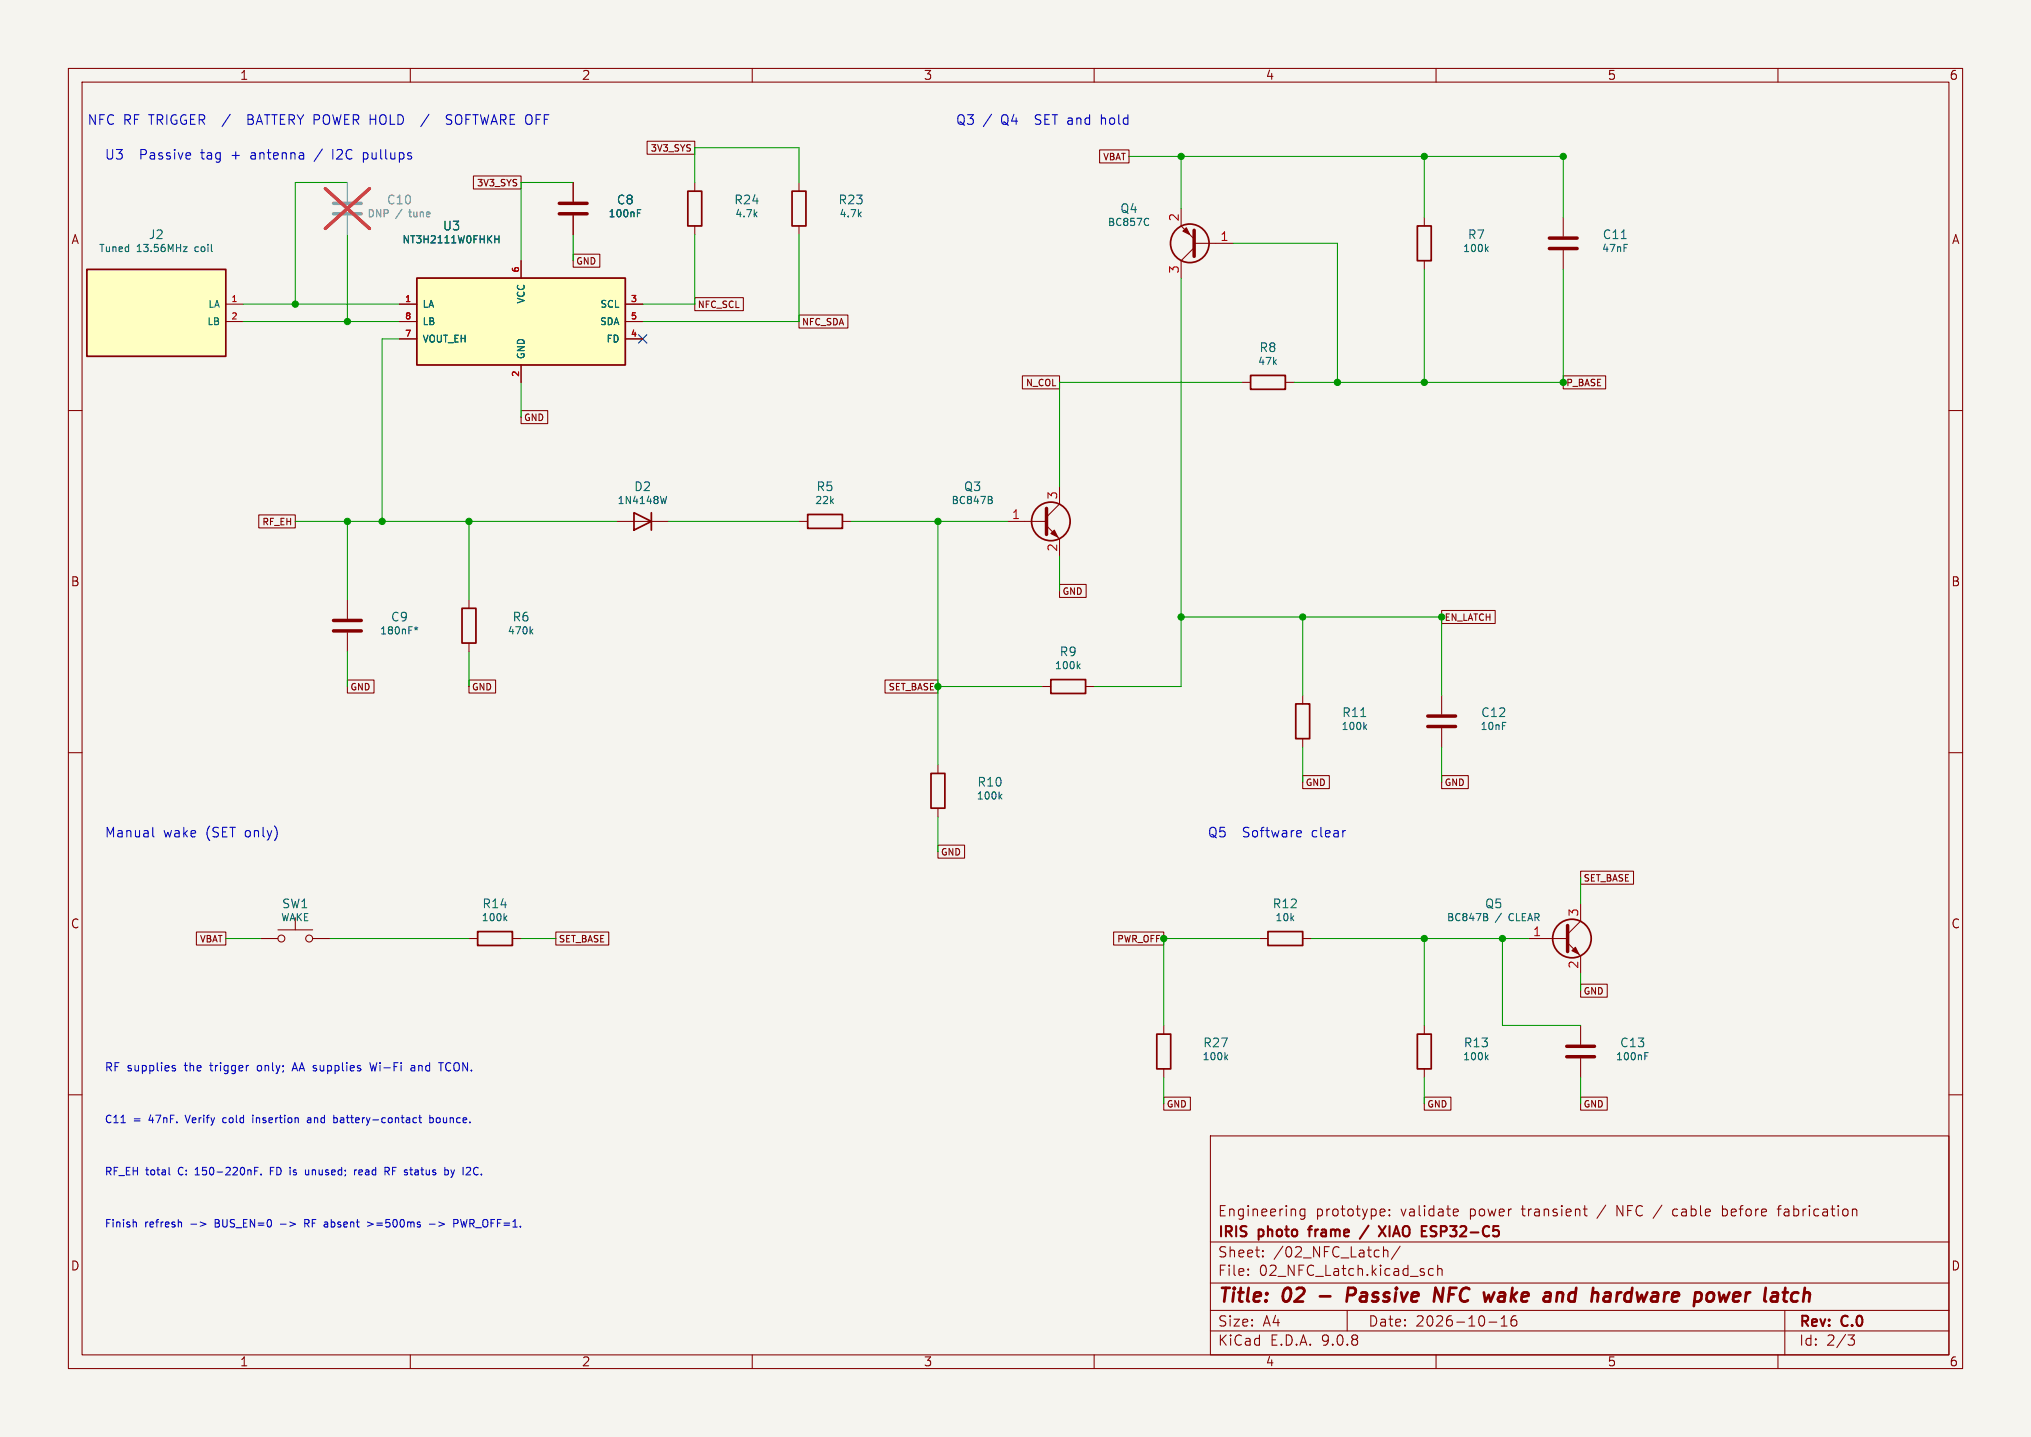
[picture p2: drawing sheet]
(kicad_sch (version 20250114) (generator "eeschema") (generator_version "9.0") (paper "A4") (title_block (title "02 - Passive NFC wake and hardware power latch") (date "2026-10-16") (rev "C.0") (company "IRIS photo frame / XIAO ESP32-C5") (comment 1 "Engineering prototype: validate power transient / NFC / cable before fabrication"))
(lib_symbols
(symbol "Device:C" (pin_numbers (hide yes)) (pin_names (offset 0.254)) (exclude_from_sim no) (in_bom yes) (on_board yes) (property "Reference" "C" (at 0.635 2.54 0) (effects (font (size 1.27 1.27)) (justify left))) (property "Value" "C" (at 0.635 -2.54 0) (effects (font (size 1.27 1.27)) (justify left))) (property "Footprint" "" (at 0.9652 -3.81 0) (effects (font (size 1.27 1.27)) (hide yes))) (property "Datasheet" "~" (at 0 0 0) (effects (font (size 1.27 1.27)) (hide yes))) (property "Description" "Unpolarized capacitor" (at 0 0 0) (effects (font (size 1.27 1.27)) (hide yes))) (property "ki_keywords" "cap capacitor" (at 0 0 0) (effects (font (size 1.27 1.27)) (hide yes))) (property "ki_fp_filters" "C_*" (at 0 0 0) (effects (font (size 1.27 1.27)) (hide yes))) (symbol "C_0_1" (polyline (pts (xy -2.032 0.762) (xy 2.032 0.762)) (stroke (width 0.508) (type default)) (fill (type none))) (polyline (pts (xy -2.032 -0.762) (xy 2.032 -0.762)) (stroke (width 0.508) (type default)) (fill (type none)))) (symbol "C_1_1" (pin passive line (at 0 3.81 270) (length 2.794) (name "~" (effects (font (size 1.27 1.27)))) (number "1" (effects (font (size 1.27 1.27))))) (pin passive line (at 0 -3.81 90) (length 2.794) (name "~" (effects (font (size 1.27 1.27)))) (number "2" (effects (font (size 1.27 1.27)))))) (embedded_fonts no))
(symbol "Device:D" (pin_numbers (hide yes)) (pin_names (offset 1.016) (hide yes)) (exclude_from_sim no) (in_bom yes) (on_board yes) (property "Reference" "D" (at 0 2.54 0) (effects (font (size 1.27 1.27)))) (property "Value" "D" (at 0 -2.54 0) (effects (font (size 1.27 1.27)))) (property "Footprint" "" (at 0 0 0) (effects (font (size 1.27 1.27)) (hide yes))) (property "Datasheet" "~" (at 0 0 0) (effects (font (size 1.27 1.27)) (hide yes))) (property "Description" "Diode" (at 0 0 0) (effects (font (size 1.27 1.27)) (hide yes))) (property "Sim.Device" "D" (at 0 0 0) (effects (font (size 1.27 1.27)) (hide yes))) (property "Sim.Pins" "1=K 2=A" (at 0 0 0) (effects (font (size 1.27 1.27)) (hide yes))) (property "ki_keywords" "diode" (at 0 0 0) (effects (font (size 1.27 1.27)) (hide yes))) (property "ki_fp_filters" "TO-???* *_Diode_* *SingleDiode* D_*" (at 0 0 0) (effects (font (size 1.27 1.27)) (hide yes))) (symbol "D_0_1" (polyline (pts (xy -1.27 1.27) (xy -1.27 -1.27)) (stroke (width 0.254) (type default)) (fill (type none))) (polyline (pts (xy 1.27 1.27) (xy 1.27 -1.27) (xy -1.27 0) (xy 1.27 1.27)) (stroke (width 0.254) (type default)) (fill (type none))) (polyline (pts (xy 1.27 0) (xy -1.27 0)) (stroke (width 0) (type default)) (fill (type none)))) (symbol "D_1_1" (pin passive line (at -3.81 0 0) (length 2.54) (name "K" (effects (font (size 1.27 1.27)))) (number "1" (effects (font (size 1.27 1.27))))) (pin passive line (at 3.81 0 180) (length 2.54) (name "A" (effects (font (size 1.27 1.27)))) (number "2" (effects (font (size 1.27 1.27)))))) (embedded_fonts no))
(symbol "Device:R" (pin_numbers (hide yes)) (pin_names (offset 0)) (exclude_from_sim no) (in_bom yes) (on_board yes) (property "Reference" "R" (at 2.032 0 90) (effects (font (size 1.27 1.27)))) (property "Value" "R" (at 0 0 90) (effects (font (size 1.27 1.27)))) (property "Footprint" "" (at -1.778 0 90) (effects (font (size 1.27 1.27)) (hide yes))) (property "Datasheet" "~" (at 0 0 0) (effects (font (size 1.27 1.27)) (hide yes))) (property "Description" "Resistor" (at 0 0 0) (effects (font (size 1.27 1.27)) (hide yes))) (property "ki_keywords" "R res resistor" (at 0 0 0) (effects (font (size 1.27 1.27)) (hide yes))) (property "ki_fp_filters" "R_*" (at 0 0 0) (effects (font (size 1.27 1.27)) (hide yes))) (symbol "R_0_1" (rectangle (start -1.016 -2.54) (end 1.016 2.54) (stroke (width 0.254) (type default)) (fill (type none)))) (symbol "R_1_1" (pin passive line (at 0 3.81 270) (length 1.27) (name "~" (effects (font (size 1.27 1.27)))) (number "1" (effects (font (size 1.27 1.27))))) (pin passive line (at 0 -3.81 90) (length 1.27) (name "~" (effects (font (size 1.27 1.27)))) (number "2" (effects (font (size 1.27 1.27)))))) (embedded_fonts no))
(symbol "IRIS_RevC:External_NFC_Antenna" (pin_names (offset 0.762)) (in_bom yes) (on_board yes) (property "Reference" "U" (at 0 9.35 0) (effects (font (size 1.27 1.27)))) (property "Value" "External_NFC_Antenna" (at 0 7.35 0) (effects (font (size 1 1)))) (symbol "External_NFC_Antenna_0_1" (rectangle (start -10.16 6.35) (end 10.16 -6.35) (stroke (width 0.254) (type default)) (fill (type background)))) (symbol "External_NFC_Antenna_1_1" (pin passive line (at 12.7 1.27 180) (length 2.54) (name "LA" (effects (font (size 1 1)))) (number "1" (effects (font (size 0.9 0.9))))) (pin passive line (at 12.7 -1.27 180) (length 2.54) (name "LB" (effects (font (size 1 1)))) (number "2" (effects (font (size 0.9 0.9)))))))
(symbol "IRIS_RevC:NT3H2111" (pin_names (offset 0.762)) (in_bom yes) (on_board yes) (property "Reference" "U" (at 0 9.35 0) (effects (font (size 1.27 1.27)))) (property "Value" "NT3H2111" (at 0 7.35 0) (effects (font (size 1 1)))) (symbol "NT3H2111_0_1" (rectangle (start -15.24 6.35) (end 15.24 -6.35) (stroke (width 0.254) (type default)) (fill (type background)))) (symbol "NT3H2111_1_1" (pin passive line (at -17.78 2.54 0) (length 2.54) (name "LA" (effects (font (size 1 1)))) (number "1" (effects (font (size 0.9 0.9))))) (pin passive line (at -17.78 0.0 0) (length 2.54) (name "LB" (effects (font (size 1 1)))) (number "8" (effects (font (size 0.9 0.9))))) (pin power_out line (at -17.78 -2.54 0) (length 2.54) (name "VOUT_EH" (effects (font (size 1 1)))) (number "7" (effects (font (size 0.9 0.9))))) (pin input line (at 17.78 2.54 180) (length 2.54) (name "SCL" (effects (font (size 1 1)))) (number "3" (effects (font (size 0.9 0.9))))) (pin bidirectional line (at 17.78 0.0 180) (length 2.54) (name "SDA" (effects (font (size 1 1)))) (number "5" (effects (font (size 0.9 0.9))))) (pin open_collector line (at 17.78 -2.54 180) (length 2.54) (name "FD" (effects (font (size 1 1)))) (number "4" (effects (font (size 0.9 0.9))))) (pin power_in line (at 0.0 8.89 270) (length 2.54) (name "VCC" (effects (font (size 1 1)))) (number "6" (effects (font (size 0.9 0.9))))) (pin power_in line (at 0.0 -8.89 90) (length 2.54) (name "GND" (effects (font (size 1 1)))) (number "2" (effects (font (size 0.9 0.9)))))))
(symbol "Switch:SW_Push" (pin_numbers (hide yes)) (pin_names (offset 1.016) (hide yes)) (exclude_from_sim no) (in_bom yes) (on_board yes) (property "Reference" "SW" (at 1.27 2.54 0) (effects (font (size 1.27 1.27)) (justify left))) (property "Value" "SW_Push" (at 0 -1.524 0) (effects (font (size 1.27 1.27)))) (property "Footprint" "" (at 0 5.08 0) (effects (font (size 1.27 1.27)) (hide yes))) (property "Datasheet" "~" (at 0 5.08 0) (effects (font (size 1.27 1.27)) (hide yes))) (property "Description" "Push button switch, generic, two pins" (at 0 0 0) (effects (font (size 1.27 1.27)) (hide yes))) (property "ki_keywords" "switch normally-open pushbutton push-button" (at 0 0 0) (effects (font (size 1.27 1.27)) (hide yes))) (symbol "SW_Push_0_1" (circle (center -2.032 0) (radius 0.508) (stroke (width 0) (type default)) (fill (type none))) (polyline (pts (xy 0 1.27) (xy 0 3.048)) (stroke (width 0) (type default)) (fill (type none))) (circle (center 2.032 0) (radius 0.508) (stroke (width 0) (type default)) (fill (type none))) (polyline (pts (xy 2.54 1.27) (xy -2.54 1.27)) (stroke (width 0) (type default)) (fill (type none))) (pin passive line (at -5.08 0 0) (length 2.54) (name "1" (effects (font (size 1.27 1.27)))) (number "1" (effects (font (size 1.27 1.27))))) (pin passive line (at 5.08 0 180) (length 2.54) (name "2" (effects (font (size 1.27 1.27)))) (number "2" (effects (font (size 1.27 1.27)))))) (embedded_fonts no))
(symbol "Transistor_BJT:BC847" (pin_names (offset 0) (hide yes)) (exclude_from_sim no) (in_bom yes) (on_board yes) (property "Sim.Device" "NPN" (at 0 0 0) (effects (font (size 1.27 1.27)) (hide yes))) (property "Sim.Pins" "1=B 2=E 3=C" (at 0 0 0) (effects (font (size 1.27 1.27)) (hide yes))) (symbol "BC847_0_1" (polyline (pts (xy -2.54 0) (xy 0.635 0)) (stroke (width 0) (type default)) (fill (type none))) (polyline (pts (xy 0.635 1.905) (xy 0.635 -1.905)) (stroke (width 0.508) (type default)) (fill (type none))) (circle (center 1.27 0) (radius 2.8194) (stroke (width 0.254) (type default)) (fill (type none)))) (symbol "BC847_1_1" (polyline (pts (xy 0.635 0.635) (xy 2.54 2.54)) (stroke (width 0) (type default)) (fill (type none))) (polyline (pts (xy 0.635 -0.635) (xy 2.54 -2.54)) (stroke (width 0) (type default)) (fill (type none))) (polyline (pts (xy 1.27 -1.778) (xy 1.778 -1.27) (xy 2.286 -2.286) (xy 1.27 -1.778)) (stroke (width 0) (type default)) (fill (type outline))) (pin input line (at -5.08 0 0) (length 2.54) (name "B" (effects (font (size 1.27 1.27)))) (number "1" (effects (font (size 1.27 1.27))))) (pin passive line (at 2.54 5.08 270) (length 2.54) (name "C" (effects (font (size 1.27 1.27)))) (number "3" (effects (font (size 1.27 1.27))))) (pin passive line (at 2.54 -5.08 90) (length 2.54) (name "E" (effects (font (size 1.27 1.27)))) (number "2" (effects (font (size 1.27 1.27)))))) (embedded_fonts no) (property "Reference" "Q" (at 5.08 1.905 0) (effects (font (size 1.27 1.27)) (justify left))) (property "Value" "BC847" (at 5.08 0 0) (effects (font (size 1.27 1.27)) (justify left))) (property "Footprint" "Package_TO_SOT_SMD:SOT-23" (at 5.08 -1.905 0) (effects (font (size 1.27 1.27) (italic yes)) (justify left) (hide yes))) (property "Datasheet" "http://www.infineon.com/dgdl/Infineon-BC847SERIES_BC848SERIES_BC849SERIES_BC850SERIES-DS-v01_01-en.pdf?fileId=db3a304314dca389011541d4630a1657" (at 0 0 0) (effects (font (size 1.27 1.27)) (justify left) (hide yes))) (property "Description" "0.1A Ic, 45V Vce, NPN Transistor, SOT-23" (at 0 0 0) (effects (font (size 1.27 1.27)) (hide yes))) (property "ki_keywords" "NPN Small Signal Transistor" (at 0 0 0) (effects (font (size 1.27 1.27)) (hide yes))) (property "ki_fp_filters" "SOT?23*" (at 0 0 0) (effects (font (size 1.27 1.27)) (hide yes))))
(symbol "Transistor_BJT:BC857" (pin_names (offset 0) (hide yes)) (exclude_from_sim no) (in_bom yes) (on_board yes) (property "Sim.Device" "PNP" (at 0 0 0) (effects (font (size 1.27 1.27)) (hide yes))) (property "Sim.Pins" "1=B 2=E 3=C" (at 0 0 0) (effects (font (size 1.27 1.27)) (hide yes))) (symbol "BC857_0_1" (polyline (pts (xy -2.54 0) (xy 0.635 0)) (stroke (width 0) (type default)) (fill (type none))) (polyline (pts (xy 0.635 1.905) (xy 0.635 -1.905)) (stroke (width 0.508) (type default)) (fill (type none))) (polyline (pts (xy 0.635 0.635) (xy 2.54 2.54)) (stroke (width 0) (type default)) (fill (type none))) (polyline (pts (xy 0.635 -0.635) (xy 2.54 -2.54)) (stroke (width 0) (type default)) (fill (type none))) (circle (center 1.27 0) (radius 2.8194) (stroke (width 0.254) (type default)) (fill (type none))) (polyline (pts (xy 2.286 -1.778) (xy 1.778 -2.286) (xy 1.27 -1.27) (xy 2.286 -1.778)) (stroke (width 0) (type default)) (fill (type outline)))) (symbol "BC857_1_1" (pin input line (at -5.08 0 0) (length 2.54) (name "B" (effects (font (size 1.27 1.27)))) (number "1" (effects (font (size 1.27 1.27))))) (pin passive line (at 2.54 5.08 270) (length 2.54) (name "C" (effects (font (size 1.27 1.27)))) (number "3" (effects (font (size 1.27 1.27))))) (pin passive line (at 2.54 -5.08 90) (length 2.54) (name "E" (effects (font (size 1.27 1.27)))) (number "2" (effects (font (size 1.27 1.27)))))) (embedded_fonts no) (property "Reference" "Q" (at 5.08 1.905 0) (effects (font (size 1.27 1.27)) (justify left))) (property "Value" "BC857" (at 5.08 0 0) (effects (font (size 1.27 1.27)) (justify left))) (property "Footprint" "Package_TO_SOT_SMD:SOT-23" (at 5.08 -1.905 0) (effects (font (size 1.27 1.27) (italic yes)) (justify left) (hide yes))) (property "Datasheet" "https://www.onsemi.com/pub/Collateral/BC860-D.pdf" (at 0 0 0) (effects (font (size 1.27 1.27)) (justify left) (hide yes))) (property "Description" "0.1A Ic, 45V Vce, PNP Transistor, SOT-23" (at 0 0 0) (effects (font (size 1.27 1.27)) (hide yes))) (property "ki_keywords" "PNP transistor" (at 0 0 0) (effects (font (size 1.27 1.27)) (hide yes))) (property "ki_fp_filters" "SOT?23*" (at 0 0 0) (effects (font (size 1.27 1.27)) (hide yes)))))
(text "NFC RF TRIGGER  /  BATTERY POWER HOLD  /  SOFTWARE OFF" (at 12.7 17.78 0) (effects (font (size 1.4 1.4)) (justify left)))
(text "U3  Passive tag + antenna / I2C pullups" (at 15.24 22.86 0) (effects (font (size 1.4 1.4)) (justify left)))
(text "Q3 / Q4  SET and hold" (at 139.7 17.78 0) (effects (font (size 1.4 1.4)) (justify left)))
(symbol (lib_id "IRIS_RevC:External_NFC_Antenna") (at 22.86 45.72 0) (unit 1) (in_bom yes) (on_board yes) (dnp no)(property "Reference" "J2" (at 22.86 34.29 0) (effects (font (size 1.27 1.27)) )) (property "Value" "Tuned 13.56MHz coil" (at 22.86 36.29 0) (effects (font (size 1.05 1.05)) )) (property "Footprint" "IRIS_Local:Battery_Wire_2P" (at 22.86 45.72 0) (effects (font (size 1 1)) hide))(pin "1")(pin "2"))
(no_connect (at 93.98 49.53))
(symbol (lib_id "IRIS_RevC:NT3H2111") (at 76.2 46.99 0) (unit 1) (in_bom yes) (on_board yes) (dnp no)(property "Reference" "U3" (at 66.04 33.02 0) (effects (font (size 1.27 1.27)) )) (property "Value" "NT3H2111W0FHKH" (at 66.04 35.02 0) (effects (font (size 1.05 1.05)) )) (property "Footprint" "IRIS_Local:NXP_SOT902-3_XQFN8_1.6x1.6mm" (at 76.2 46.99 0) (effects (font (size 1 1)) hide))(pin "1")(pin "8")(pin "7")(pin "3")(pin "5")(pin "4")(pin "6")(pin "2"))
(symbol (lib_id "Device:C") (at 50.8 30.48 0) (unit 1) (in_bom yes) (on_board yes) (dnp yes)(property "Reference" "C10" (at 58.419999999999995 29.21 0) (effects (font (size 1.27 1.27)) )) (property "Value" "DNP / tune" (at 58.419999999999995 31.21 0) (effects (font (size 1.05 1.05)) )) (property "Footprint" "Capacitor_SMD:C_0603_1608Metric" (at 50.8 30.48 0) (effects (font (size 1 1)) hide))(pin "1")(pin "2"))
(junction (at 43.18 44.45) (diameter 0) (color 0 0 0 0))
(junction (at 50.8 46.99) (diameter 0) (color 0 0 0 0))
(symbol (lib_id "Device:C") (at 83.82 30.48 0) (unit 1) (in_bom yes) (on_board yes) (dnp no)(property "Reference" "C8" (at 91.44 29.21 0) (effects (font (size 1.27 1.27)) )) (property "Value" "100nF" (at 91.44 31.21 0) (effects (font (size 1.05 1.05)) )) (property "Footprint" "Capacitor_SMD:C_0603_1608Metric" (at 83.82 30.48 0) (effects (font (size 1 1)) hide))(pin "1")(pin "2"))
(global_label "3V3_SYS" (shape passive) (at 76.2 26.67 180) (effects (font (size 0.95 0.95)) (justify right)))
(global_label "GND" (shape passive) (at 83.82 38.1 0) (effects (font (size 0.95 0.95)) (justify left)))
(global_label "GND" (shape passive) (at 76.2 60.96 0) (effects (font (size 0.95 0.95)) (justify left)))
(symbol (lib_id "Device:R") (at 101.6 30.48 0) (unit 1) (in_bom yes) (on_board yes) (dnp no)(property "Reference" "R24" (at 109.22 29.21 0) (effects (font (size 1.27 1.27)) )) (property "Value" "4.7k" (at 109.22 31.21 0) (effects (font (size 1.05 1.05)) )) (property "Footprint" "Resistor_SMD:R_0603_1608Metric" (at 101.6 30.48 0) (effects (font (size 1 1)) hide))(pin "1")(pin "2"))
(symbol (lib_id "Device:R") (at 116.84 30.48 0) (unit 1) (in_bom yes) (on_board yes) (dnp no)(property "Reference" "R23" (at 124.46000000000001 29.21 0) (effects (font (size 1.27 1.27)) )) (property "Value" "4.7k" (at 124.46000000000001 31.21 0) (effects (font (size 1.05 1.05)) )) (property "Footprint" "Resistor_SMD:R_0603_1608Metric" (at 116.84 30.48 0) (effects (font (size 1 1)) hide))(pin "1")(pin "2"))
(global_label "3V3_SYS" (shape passive) (at 101.6 21.59 180) (effects (font (size 0.95 0.95)) (justify right)))
(global_label "NFC_SCL" (shape passive) (at 101.6 44.45 0) (effects (font (size 0.95 0.95)) (justify left)))
(global_label "NFC_SDA" (shape passive) (at 116.84 46.99 0) (effects (font (size 0.95 0.95)) (justify left)))
(symbol (lib_id "Device:C") (at 50.8 91.44 0) (unit 1) (in_bom yes) (on_board yes) (dnp no)(property "Reference" "C9" (at 58.419999999999995 90.17 0) (effects (font (size 1.27 1.27)) )) (property "Value" "180nF*" (at 58.419999999999995 92.17 0) (effects (font (size 1.05 1.05)) )) (property "Footprint" "Capacitor_SMD:C_0603_1608Metric" (at 50.8 91.44 0) (effects (font (size 1 1)) hide))(pin "1")(pin "2"))
(symbol (lib_id "Device:R") (at 68.58 91.44 0) (unit 1) (in_bom yes) (on_board yes) (dnp no)(property "Reference" "R6" (at 76.2 90.17 0) (effects (font (size 1.27 1.27)) )) (property "Value" "470k" (at 76.2 92.17 0) (effects (font (size 1.05 1.05)) )) (property "Footprint" "Resistor_SMD:R_0603_1608Metric" (at 68.58 91.44 0) (effects (font (size 1 1)) hide))(pin "1")(pin "2"))
(symbol (lib_id "Device:D") (at 93.98 76.2 180) (unit 1) (in_bom yes) (on_board yes) (dnp no)(property "Reference" "D2" (at 93.98 71.12 0) (effects (font (size 1.27 1.27)) )) (property "Value" "1N4148W" (at 93.98 73.12 0) (effects (font (size 1.05 1.05)) )) (property "Footprint" "Diode_SMD:D_SOD-123" (at 93.98 76.2 0) (effects (font (size 1 1)) hide))(pin "1")(pin "2"))
(symbol (lib_id "Device:R") (at 120.65 76.2 90) (unit 1) (in_bom yes) (on_board yes) (dnp no)(property "Reference" "R5" (at 120.65 71.12 90) (effects (font (size 1.27 1.27)) )) (property "Value" "22k" (at 120.65 73.12 90) (effects (font (size 1.05 1.05)) )) (property "Footprint" "Resistor_SMD:R_0603_1608Metric" (at 120.65 76.2 90) (effects (font (size 1 1)) hide))(pin "1")(pin "2"))
(junction (at 55.88 76.2) (diameter 0) (color 0 0 0 0))
(global_label "RF_EH" (shape passive) (at 43.18 76.2 180) (effects (font (size 0.95 0.95)) (justify right)))
(junction (at 50.8 76.2) (diameter 0) (color 0 0 0 0))
(global_label "GND" (shape passive) (at 50.8 100.33 0) (effects (font (size 0.95 0.95)) (justify left)))
(junction (at 68.58 76.2) (diameter 0) (color 0 0 0 0))
(global_label "GND" (shape passive) (at 68.58 100.33 0) (effects (font (size 0.95 0.95)) (justify left)))
(symbol (lib_id "Transistor_BJT:BC847") (at 152.4 76.2 0) (unit 1) (in_bom yes) (on_board yes) (dnp no)(property "Reference" "Q3" (at 142.24 71.12 0) (effects (font (size 1.27 1.27)) )) (property "Value" "BC847B" (at 142.24 73.12 0) (effects (font (size 1.05 1.05)) )) (property "Footprint" "Package_TO_SOT_SMD:SOT-23" (at 152.4 76.2 0) (effects (font (size 1 1)) hide))(pin "1")(pin "3")(pin "2"))
(symbol (lib_id "Transistor_BJT:BC857") (at 175.26 35.56 180) (unit 1) (in_bom yes) (on_board yes) (dnp no)(property "Reference" "Q4" (at 165.1 30.480000000000004 0) (effects (font (size 1.27 1.27)) )) (property "Value" "BC857C" (at 165.1 32.480000000000004 0) (effects (font (size 1.05 1.05)) )) (property "Footprint" "Package_TO_SOT_SMD:SOT-23" (at 175.26 35.56 0) (effects (font (size 1 1)) hide))(pin "1")(pin "3")(pin "2"))
(symbol (lib_id "Device:R") (at 185.42 55.88 270) (unit 1) (in_bom yes) (on_board yes) (dnp no)(property "Reference" "R8" (at 185.42 50.800000000000004 90) (effects (font (size 1.27 1.27)) )) (property "Value" "47k" (at 185.42 52.800000000000004 90) (effects (font (size 1.05 1.05)) )) (property "Footprint" "Resistor_SMD:R_0603_1608Metric" (at 185.42 55.88 90) (effects (font (size 1 1)) hide))(pin "1")(pin "2"))
(symbol (lib_id "Device:R") (at 208.28 35.56 0) (unit 1) (in_bom yes) (on_board yes) (dnp no)(property "Reference" "R7" (at 215.9 34.29 0) (effects (font (size 1.27 1.27)) )) (property "Value" "100k" (at 215.9 36.29 0) (effects (font (size 1.05 1.05)) )) (property "Footprint" "Resistor_SMD:R_0603_1608Metric" (at 208.28 35.56 0) (effects (font (size 1 1)) hide))(pin "1")(pin "2"))
(symbol (lib_id "Device:C") (at 228.6 35.56 0) (unit 1) (in_bom yes) (on_board yes) (dnp no)(property "Reference" "C11" (at 236.22 34.29 0) (effects (font (size 1.27 1.27)) )) (property "Value" "47nF" (at 236.22 36.29 0) (effects (font (size 1.05 1.05)) )) (property "Footprint" "Capacitor_SMD:C_0603_1608Metric" (at 228.6 35.56 0) (effects (font (size 1 1)) hide))(pin "1")(pin "2"))
(global_label "VBAT" (shape passive) (at 165.1 22.86 180) (effects (font (size 0.95 0.95)) (justify right)))
(junction (at 172.72 22.86) (diameter 0) (color 0 0 0 0))
(junction (at 208.28 22.86) (diameter 0) (color 0 0 0 0))
(junction (at 228.6 22.86) (diameter 0) (color 0 0 0 0))
(junction (at 208.28 55.88) (diameter 0) (color 0 0 0 0))
(junction (at 228.6 55.88) (diameter 0) (color 0 0 0 0))
(junction (at 195.58 55.88) (diameter 0) (color 0 0 0 0))
(global_label "P_BASE" (shape passive) (at 228.6 55.88 0) (effects (font (size 0.95 0.95)) (justify left)))
(global_label "N_COL" (shape passive) (at 154.94 55.88 180) (effects (font (size 0.95 0.95)) (justify right)))
(global_label "GND" (shape passive) (at 154.94 86.36 0) (effects (font (size 0.95 0.95)) (justify left)))
(symbol (lib_id "Device:R") (at 156.21 100.33 270) (unit 1) (in_bom yes) (on_board yes) (dnp no)(property "Reference" "R9" (at 156.21 95.25 90) (effects (font (size 1.27 1.27)) )) (property "Value" "100k" (at 156.21 97.25 90) (effects (font (size 1.05 1.05)) )) (property "Footprint" "Resistor_SMD:R_0603_1608Metric" (at 156.21 100.33 90) (effects (font (size 1 1)) hide))(pin "1")(pin "2"))
(symbol (lib_id "Device:R") (at 137.16 115.57 0) (unit 1) (in_bom yes) (on_board yes) (dnp no)(property "Reference" "R10" (at 144.78 114.3 0) (effects (font (size 1.27 1.27)) )) (property "Value" "100k" (at 144.78 116.3 0) (effects (font (size 1.05 1.05)) )) (property "Footprint" "Resistor_SMD:R_0603_1608Metric" (at 137.16 115.57 0) (effects (font (size 1 1)) hide))(pin "1")(pin "2"))
(junction (at 137.16 76.2) (diameter 0) (color 0 0 0 0))
(junction (at 137.16 100.33) (diameter 0) (color 0 0 0 0))
(global_label "SET_BASE" (shape passive) (at 137.16 100.33 180) (effects (font (size 0.95 0.95)) (justify right)))
(global_label "GND" (shape passive) (at 137.16 124.46 0) (effects (font (size 0.95 0.95)) (justify left)))
(symbol (lib_id "Device:R") (at 190.5 105.41 0) (unit 1) (in_bom yes) (on_board yes) (dnp no)(property "Reference" "R11" (at 198.12 104.14 0) (effects (font (size 1.27 1.27)) )) (property "Value" "100k" (at 198.12 106.14 0) (effects (font (size 1.05 1.05)) )) (property "Footprint" "Resistor_SMD:R_0603_1608Metric" (at 190.5 105.41 0) (effects (font (size 1 1)) hide))(pin "1")(pin "2"))
(symbol (lib_id "Device:C") (at 210.82 105.41 0) (unit 1) (in_bom yes) (on_board yes) (dnp no)(property "Reference" "C12" (at 218.44 104.14 0) (effects (font (size 1.27 1.27)) )) (property "Value" "10nF" (at 218.44 106.14 0) (effects (font (size 1.05 1.05)) )) (property "Footprint" "Capacitor_SMD:C_0603_1608Metric" (at 210.82 105.41 0) (effects (font (size 1 1)) hide))(pin "1")(pin "2"))
(junction (at 172.72 90.17) (diameter 0) (color 0 0 0 0))
(global_label "EN_LATCH" (shape passive) (at 210.82 90.17 0) (effects (font (size 0.95 0.95)) (justify left)))
(junction (at 190.5 90.17) (diameter 0) (color 0 0 0 0))
(global_label "GND" (shape passive) (at 190.5 114.3 0) (effects (font (size 0.95 0.95)) (justify left)))
(junction (at 210.82 90.17) (diameter 0) (color 0 0 0 0))
(global_label "GND" (shape passive) (at 210.82 114.3 0) (effects (font (size 0.95 0.95)) (justify left)))
(text "Manual wake (SET only)" (at 15.24 121.92 0) (effects (font (size 1.4 1.4)) (justify left)))
(symbol (lib_id "Switch:SW_Push") (at 43.18 137.16 0) (unit 1) (in_bom yes) (on_board yes) (dnp no)(property "Reference" "SW1" (at 43.18 132.07999999999998 0) (effects (font (size 1.27 1.27)) )) (property "Value" "WAKE" (at 43.18 134.07999999999998 0) (effects (font (size 1.05 1.05)) )) (property "Footprint" "Button_Switch_SMD:SW_SPST_TL3342" (at 43.18 137.16 0) (effects (font (size 1 1)) hide))(pin "1")(pin "2"))
(symbol (lib_id "Device:R") (at 72.39 137.16 90) (unit 1) (in_bom yes) (on_board yes) (dnp no)(property "Reference" "R14" (at 72.39 132.07999999999998 90) (effects (font (size 1.27 1.27)) )) (property "Value" "100k" (at 72.39 134.07999999999998 90) (effects (font (size 1.05 1.05)) )) (property "Footprint" "Resistor_SMD:R_0603_1608Metric" (at 72.39 137.16 90) (effects (font (size 1 1)) hide))(pin "1")(pin "2"))
(global_label "VBAT" (shape passive) (at 33.02 137.16 180) (effects (font (size 0.95 0.95)) (justify right)))
(global_label "SET_BASE" (shape passive) (at 81.28 137.16 0) (effects (font (size 0.95 0.95)) (justify left)))
(text "Q5  Software clear" (at 176.53 121.92 0) (effects (font (size 1.4 1.4)) (justify left)))
(symbol (lib_id "Transistor_BJT:BC847") (at 228.6 137.16 0) (unit 1) (in_bom yes) (on_board yes) (dnp no)(property "Reference" "Q5" (at 218.44 132.07999999999998 0) (effects (font (size 1.27 1.27)) )) (property "Value" "BC847B / CLEAR" (at 218.44 134.07999999999998 0) (effects (font (size 1.05 1.05)) )) (property "Footprint" "Package_TO_SOT_SMD:SOT-23" (at 228.6 137.16 0) (effects (font (size 1 1)) hide))(pin "1")(pin "3")(pin "2"))
(symbol (lib_id "Device:R") (at 187.96 137.16 90) (unit 1) (in_bom yes) (on_board yes) (dnp no)(property "Reference" "R12" (at 187.96 132.07999999999998 90) (effects (font (size 1.27 1.27)) )) (property "Value" "10k" (at 187.96 134.07999999999998 90) (effects (font (size 1.05 1.05)) )) (property "Footprint" "Resistor_SMD:R_0603_1608Metric" (at 187.96 137.16 90) (effects (font (size 1 1)) hide))(pin "1")(pin "2"))
(symbol (lib_id "Device:R") (at 208.28 153.67 0) (unit 1) (in_bom yes) (on_board yes) (dnp no)(property "Reference" "R13" (at 215.9 152.39999999999998 0) (effects (font (size 1.27 1.27)) )) (property "Value" "100k" (at 215.9 154.39999999999998 0) (effects (font (size 1.05 1.05)) )) (property "Footprint" "Resistor_SMD:R_0603_1608Metric" (at 208.28 153.67 0) (effects (font (size 1 1)) hide))(pin "1")(pin "2"))
(symbol (lib_id "Device:C") (at 231.14 153.67 0) (unit 1) (in_bom yes) (on_board yes) (dnp no)(property "Reference" "C13" (at 238.76 152.39999999999998 0) (effects (font (size 1.27 1.27)) )) (property "Value" "100nF" (at 238.76 154.39999999999998 0) (effects (font (size 1.05 1.05)) )) (property "Footprint" "Capacitor_SMD:C_0603_1608Metric" (at 231.14 153.67 0) (effects (font (size 1 1)) hide))(pin "1")(pin "2"))
(symbol (lib_id "Device:R") (at 170.18 153.67 0) (unit 1) (in_bom yes) (on_board yes) (dnp no)(property "Reference" "R27" (at 177.8 152.39999999999998 0) (effects (font (size 1.27 1.27)) )) (property "Value" "100k" (at 177.8 154.39999999999998 0) (effects (font (size 1.05 1.05)) )) (property "Footprint" "Resistor_SMD:R_0603_1608Metric" (at 170.18 153.67 0) (effects (font (size 1 1)) hide))(pin "1")(pin "2"))
(global_label "SET_BASE" (shape passive) (at 231.14 128.27 0) (effects (font (size 0.95 0.95)) (justify left)))
(global_label "GND" (shape passive) (at 231.14 144.78 0) (effects (font (size 0.95 0.95)) (justify left)))
(junction (at 208.28 137.16) (diameter 0) (color 0 0 0 0))
(junction (at 219.71 137.16) (diameter 0) (color 0 0 0 0))
(global_label "PWR_OFF" (shape passive) (at 170.18 137.16 180) (effects (font (size 0.95 0.95)) (justify right)))
(junction (at 170.18 137.16) (diameter 0) (color 0 0 0 0))
(global_label "GND" (shape passive) (at 208.28 161.29 0) (effects (font (size 0.95 0.95)) (justify left)))
(global_label "GND" (shape passive) (at 231.14 161.29 0) (effects (font (size 0.95 0.95)) (justify left)))
(global_label "GND" (shape passive) (at 170.18 161.29 0) (effects (font (size 0.95 0.95)) (justify left)))
(text "RF supplies the trigger only; AA supplies Wi-Fi and TCON." (at 15.24 156.21 0) (effects (font (size 1.2 1.2)) (justify left)))
(text "C11 = 47nF. Verify cold insertion and battery-contact bounce." (at 15.24 163.83 0) (effects (font (size 1.1 1.1)) (justify left)))
(text "RF_EH total C: 150-220nF. FD is unused; read RF status by I2C." (at 15.24 171.45 0) (effects (font (size 1.1 1.1)) (justify left)))
(text "Finish refresh -> BUS_EN=0 -> RF absent >=500ms -> PWR_OFF=1." (at 15.24 179.07 0) (effects (font (size 1.1 1.1)) (justify left)))
(wire (pts (xy 33.02 137.16) (xy 38.1 137.16)) (stroke (width 0) (type default)))
(wire (pts (xy 35.56 44.45) (xy 43.18 44.45)) (stroke (width 0) (type default)))
(wire (pts (xy 35.56 46.99) (xy 50.8 46.99)) (stroke (width 0) (type default)))
(wire (pts (xy 43.18 26.67) (xy 43.18 44.45)) (stroke (width 0) (type default)))
(wire (pts (xy 43.18 26.67) (xy 50.8 26.67)) (stroke (width 0) (type default)))
(wire (pts (xy 43.18 44.45) (xy 58.42 44.45)) (stroke (width 0) (type default)))
(wire (pts (xy 43.18 76.2) (xy 50.8 76.2)) (stroke (width 0) (type default)))
(wire (pts (xy 48.26 137.16) (xy 68.58 137.16)) (stroke (width 0) (type default)))
(wire (pts (xy 50.8 34.29) (xy 50.8 46.99)) (stroke (width 0) (type default)))
(wire (pts (xy 50.8 46.99) (xy 58.42 46.99)) (stroke (width 0) (type default)))
(wire (pts (xy 50.8 76.2) (xy 50.8 87.63)) (stroke (width 0) (type default)))
(wire (pts (xy 50.8 76.2) (xy 55.88 76.2)) (stroke (width 0) (type default)))
(wire (pts (xy 50.8 95.25) (xy 50.8 100.33)) (stroke (width 0) (type default)))
(wire (pts (xy 55.88 49.53) (xy 55.88 76.2)) (stroke (width 0) (type default)))
(wire (pts (xy 55.88 49.53) (xy 58.42 49.53)) (stroke (width 0) (type default)))
(wire (pts (xy 55.88 76.2) (xy 68.58 76.2)) (stroke (width 0) (type default)))
(wire (pts (xy 68.58 76.2) (xy 68.58 87.63)) (stroke (width 0) (type default)))
(wire (pts (xy 68.58 76.2) (xy 90.17 76.2)) (stroke (width 0) (type default)))
(wire (pts (xy 68.58 95.25) (xy 68.58 100.33)) (stroke (width 0) (type default)))
(wire (pts (xy 76.2 26.67) (xy 76.2 38.1)) (stroke (width 0) (type default)))
(wire (pts (xy 76.2 26.67) (xy 83.82 26.67)) (stroke (width 0) (type default)))
(wire (pts (xy 76.2 55.88) (xy 76.2 60.96)) (stroke (width 0) (type default)))
(wire (pts (xy 76.2 137.16) (xy 81.28 137.16)) (stroke (width 0) (type default)))
(wire (pts (xy 83.82 34.29) (xy 83.82 38.1)) (stroke (width 0) (type default)))
(wire (pts (xy 93.98 44.45) (xy 101.6 44.45)) (stroke (width 0) (type default)))
(wire (pts (xy 93.98 46.99) (xy 116.84 46.99)) (stroke (width 0) (type default)))
(wire (pts (xy 97.79 76.2) (xy 116.84 76.2)) (stroke (width 0) (type default)))
(wire (pts (xy 101.6 21.59) (xy 101.6 26.67)) (stroke (width 0) (type default)))
(wire (pts (xy 101.6 21.59) (xy 116.84 21.59)) (stroke (width 0) (type default)))
(wire (pts (xy 101.6 34.29) (xy 101.6 44.45)) (stroke (width 0) (type default)))
(wire (pts (xy 116.84 21.59) (xy 116.84 26.67)) (stroke (width 0) (type default)))
(wire (pts (xy 116.84 34.29) (xy 116.84 46.99)) (stroke (width 0) (type default)))
(wire (pts (xy 124.46 76.2) (xy 137.16 76.2)) (stroke (width 0) (type default)))
(wire (pts (xy 137.16 76.2) (xy 137.16 100.33)) (stroke (width 0) (type default)))
(wire (pts (xy 137.16 76.2) (xy 147.32 76.2)) (stroke (width 0) (type default)))
(wire (pts (xy 137.16 100.33) (xy 137.16 111.76)) (stroke (width 0) (type default)))
(wire (pts (xy 137.16 100.33) (xy 152.4 100.33)) (stroke (width 0) (type default)))
(wire (pts (xy 137.16 119.38) (xy 137.16 124.46)) (stroke (width 0) (type default)))
(wire (pts (xy 154.94 55.88) (xy 154.94 71.12)) (stroke (width 0) (type default)))
(wire (pts (xy 154.94 55.88) (xy 181.61 55.88)) (stroke (width 0) (type default)))
(wire (pts (xy 154.94 81.28) (xy 154.94 86.36)) (stroke (width 0) (type default)))
(wire (pts (xy 160.02 100.33) (xy 172.72 100.33)) (stroke (width 0) (type default)))
(wire (pts (xy 165.1 22.86) (xy 172.72 22.86)) (stroke (width 0) (type default)))
(wire (pts (xy 170.18 137.16) (xy 170.18 149.86)) (stroke (width 0) (type default)))
(wire (pts (xy 170.18 137.16) (xy 184.15 137.16)) (stroke (width 0) (type default)))
(wire (pts (xy 170.18 157.48) (xy 170.18 161.29)) (stroke (width 0) (type default)))
(wire (pts (xy 172.72 22.86) (xy 172.72 30.48)) (stroke (width 0) (type default)))
(wire (pts (xy 172.72 22.86) (xy 208.28 22.86)) (stroke (width 0) (type default)))
(wire (pts (xy 172.72 40.64) (xy 172.72 90.17)) (stroke (width 0) (type default)))
(wire (pts (xy 172.72 90.17) (xy 172.72 100.33)) (stroke (width 0) (type default)))
(wire (pts (xy 172.72 90.17) (xy 190.5 90.17)) (stroke (width 0) (type default)))
(wire (pts (xy 180.34 35.56) (xy 195.58 35.56)) (stroke (width 0) (type default)))
(wire (pts (xy 189.23 55.88) (xy 195.58 55.88)) (stroke (width 0) (type default)))
(wire (pts (xy 190.5 90.17) (xy 190.5 101.6)) (stroke (width 0) (type default)))
(wire (pts (xy 190.5 90.17) (xy 210.82 90.17)) (stroke (width 0) (type default)))
(wire (pts (xy 190.5 109.22) (xy 190.5 114.3)) (stroke (width 0) (type default)))
(wire (pts (xy 191.77 137.16) (xy 208.28 137.16)) (stroke (width 0) (type default)))
(wire (pts (xy 195.58 35.56) (xy 195.58 55.88)) (stroke (width 0) (type default)))
(wire (pts (xy 195.58 55.88) (xy 208.28 55.88)) (stroke (width 0) (type default)))
(wire (pts (xy 208.28 22.86) (xy 208.28 31.75)) (stroke (width 0) (type default)))
(wire (pts (xy 208.28 22.86) (xy 228.6 22.86)) (stroke (width 0) (type default)))
(wire (pts (xy 208.28 39.37) (xy 208.28 55.88)) (stroke (width 0) (type default)))
(wire (pts (xy 208.28 55.88) (xy 228.6 55.88)) (stroke (width 0) (type default)))
(wire (pts (xy 208.28 137.16) (xy 208.28 149.86)) (stroke (width 0) (type default)))
(wire (pts (xy 208.28 137.16) (xy 219.71 137.16)) (stroke (width 0) (type default)))
(wire (pts (xy 208.28 157.48) (xy 208.28 161.29)) (stroke (width 0) (type default)))
(wire (pts (xy 210.82 90.17) (xy 210.82 101.6)) (stroke (width 0) (type default)))
(wire (pts (xy 210.82 109.22) (xy 210.82 114.3)) (stroke (width 0) (type default)))
(wire (pts (xy 219.71 137.16) (xy 219.71 149.86)) (stroke (width 0) (type default)))
(wire (pts (xy 219.71 137.16) (xy 223.52 137.16)) (stroke (width 0) (type default)))
(wire (pts (xy 219.71 149.86) (xy 231.14 149.86)) (stroke (width 0) (type default)))
(wire (pts (xy 228.6 22.86) (xy 228.6 31.75)) (stroke (width 0) (type default)))
(wire (pts (xy 228.6 39.37) (xy 228.6 55.88)) (stroke (width 0) (type default)))
(wire (pts (xy 231.14 128.27) (xy 231.14 132.08)) (stroke (width 0) (type default)))
(wire (pts (xy 231.14 142.24) (xy 231.14 144.78)) (stroke (width 0) (type default)))
(wire (pts (xy 231.14 157.48) (xy 231.14 161.29)) (stroke (width 0) (type default)))
(sheet_instances (path "" (page "2"))))
